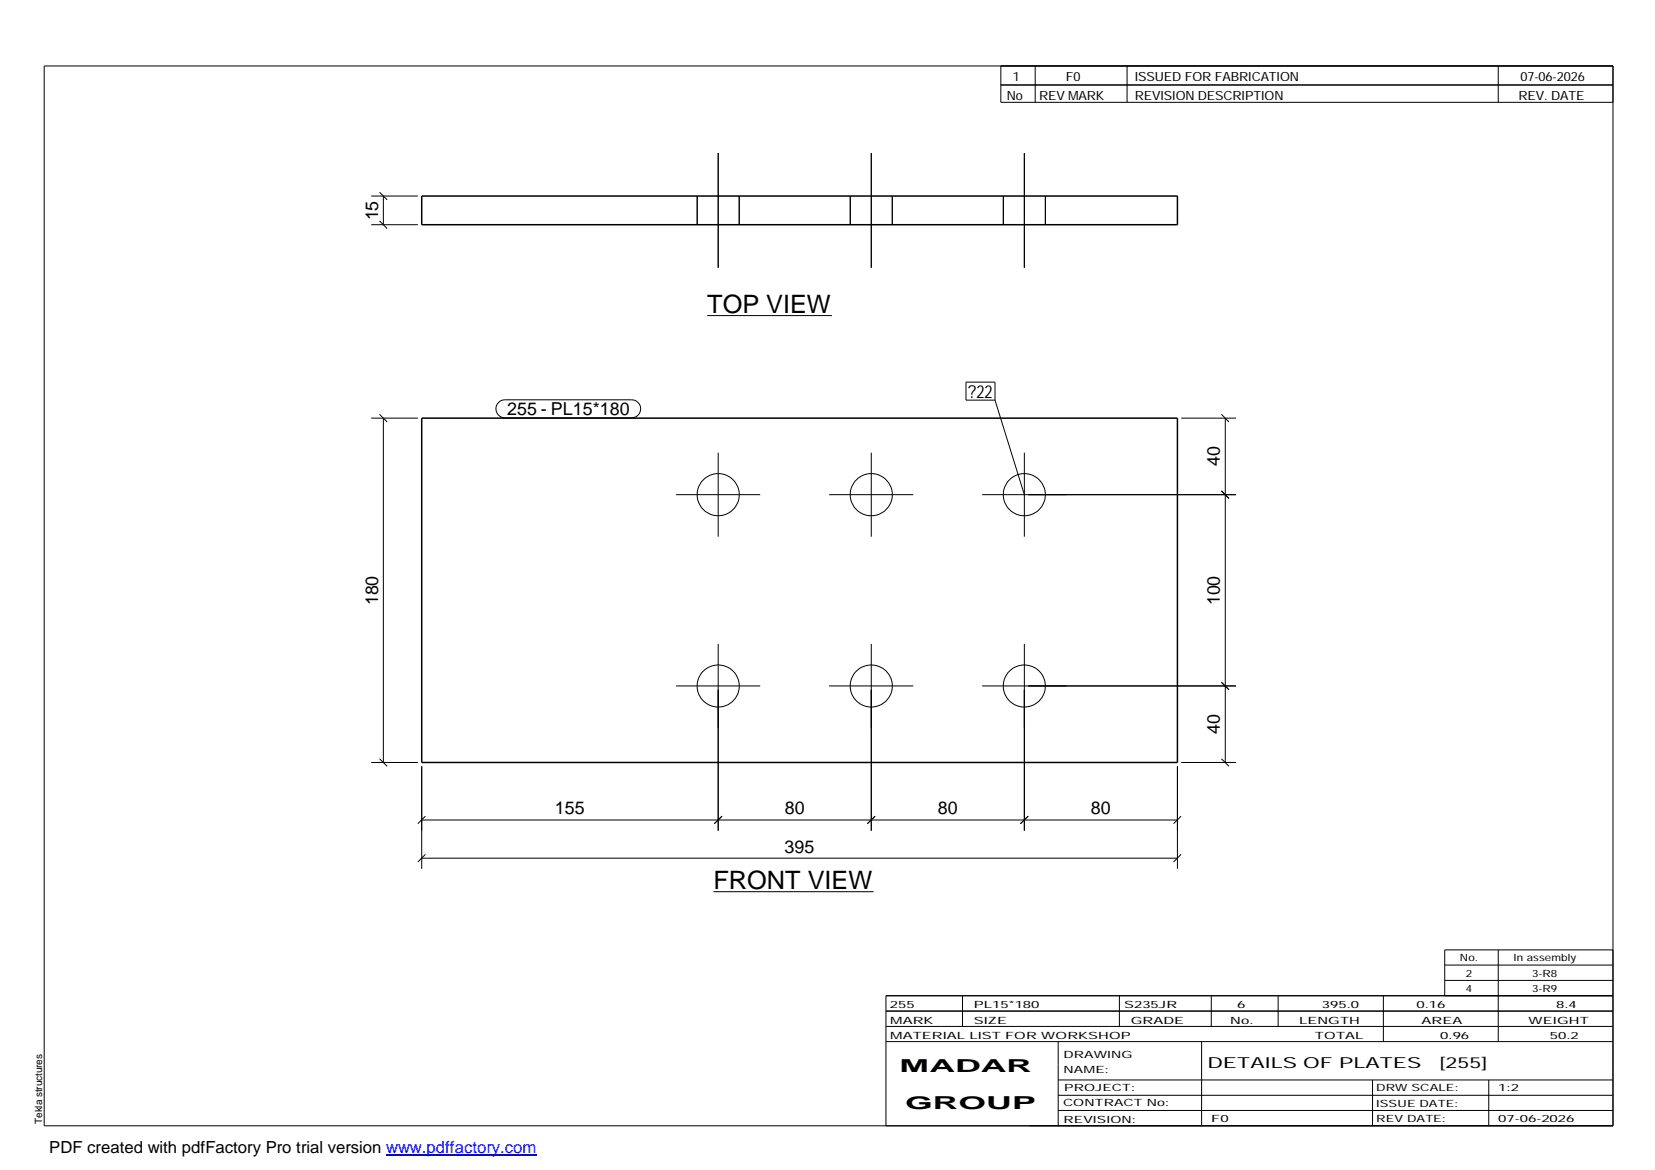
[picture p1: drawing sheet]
<svg xmlns="http://www.w3.org/2000/svg" width="420mm" height="297mm" viewBox="0 0 420 297" stroke-linecap="round" stroke-linejoin="round" font-family="sans-serif">
<g fill="none" stroke="#000" stroke-width=".25">
<path d="M11.2 16.7h398.3v269.1h-398.3zM254.1 16.7v9.3h155.4M262.8 16.7v9.3M286.1 16.7v9.3M380.4 16.7v9.3M182.3 38.8v29.2M221.2 38.8v29.2M254.1 21.6h155.4M260.1 38.8v29.2M94.2 57.1h11.9M94.2 49.8h11.9M96.4 56.1l1.9 1.9"/>
<path d="M96.4 48.8l1.9 1.9M97.3 49.8v7.3M177 49.8v7.3M187.7 49.8v7.3M215.9 49.8v7.3M226.5 49.8v7.3M254.7 49.8v7.3M265.4 49.8v7.3M179.5 80.1h31.7M245.2 97h7.4v4.6h-7.4zM94.2 106.2h11.9M96.4 105.2l1.9 1.9"/>
<path d="M97.3 106.2v87.4M126.6 102.2l.7-.5 .9-.2h32.2a2.29 2.29 0 0 1 2.2 2.3 2.29 2.29 0 0 1-2.2 2.3h-32.2a2.28 2.28 0 0 1-2.1-1.4 2.28 2.28 0 0 1 .5-2.5zM182.3 114.9v21.4M221.2 114.9v21.4M252.6 101.6l7.5 24M260.1 114.9v21.4M299.9 106.2h13.9M310.1 105.2l1.9 1.9M311.1 106.2v87.4M171.7 125.6h21.3M210.5 125.6h21.4M249.3 125.6h64.5"/>
<path d="M310.1 124.6l1.9 2M171.7 174.1h21.3M182.3 163.5v47.4M210.5 174.1h21.4M221.2 163.5v47.4M249.3 174.1h64.5M260.1 163.5v47.4M310.1 173.2l1.9 1.9M94.2 193.6h11.9M96.4 192.6l1.9 1.9M107.1 194.5v26.1M298.9 194.5v26.1"/>
<path d="M299.9 193.6h13.9M310.1 192.6l1.9 1.9M107.1 217.9h191.8M107.1 208.2h191.8M108 216.9l-1.9 1.9M108 207.2l-1.9 1.9M183.3 207.2l-1.9 1.9M222.2 207.2l-2 1.9M261 207.2l-1.9 1.9M299.8 216.9l-1.9 1.9M299.8 207.2l-1.9 1.9M181.1 226.4h40.7"/>
<path d="M224.9 256.7h184.6M244.3 252.8v7.8M284.2 252.8v7.8M307.5 252.8v7.8M324.5 252.8v7.8M351.2 252.8v11.6M366.8 245h42.7M366.8 248.9h42.7M380.4 241.2v23.2M409.5 241.2h-42.7v11.6M409.5 252.8h-184.6v33M224.9 264.4h184.6"/>
<path d="M224.9 260.6h184.6M268.6 264.4v21.4M268.6 274.2h140.9M268.6 278.1h140.9M305.1 264.4v21.4M348.4 274.2v11.6M378 274.2v11.6M268.6 281.9h140.9"/>
<circle cx="182.3" cy="125.6" r="5.3"/>
<circle cx="221.2" cy="125.6" r="5.3"/>
<circle cx="260.1" cy="125.6" r="5.3"/>
<circle cx="182.3" cy="174.2" r="5.4"/>
<circle cx="221.2" cy="174.2" r="5.3"/>
<circle cx="260.1" cy="174.2" r="5.3"/>
</g>
<path d="M107.1 49.8h191.8v7.3h-191.8zM107.1 106.2h191.8v87.4h-191.8z" fill="none" stroke="#000" stroke-width=".38"/>
<path d="M98 293.3h38.2" fill="none" stroke="#00f" stroke-width=".3"/>
<g font-size="6.4">
<text x="179.5" y="79.4">TOP VIEW</text>
<text x="181.1" y="225.7">FRONT VIEW</text>
</g>
<g font-size="4.5">
<text x="96" y="56" transform="rotate(-90 96 56)">15</text>
<text x="245.8" y="101">?22</text>
<text x="128.7" y="105.5">255 - PL15*180</text>
<text x="309.7" y="118.4" transform="rotate(-90 309.7 118.4)">40</text>
<text x="96" y="153.7" transform="rotate(-90 96 153.7)">180</text>
<text x="309.7" y="153.7" transform="rotate(-90 309.7 153.7)">100</text>
<text x="309.7" y="186.4" transform="rotate(-90 309.7 186.4)">40</text>
<text x="140.9" y="206.7">155</text>
<text x="199.2" y="206.7">80</text>
<text x="238.1" y="206.7">80</text>
<text x="276.9" y="206.7">80</text>
<text x="199.2" y="216.5">395</text>
<text x="228.4" y="272.3">MADAR</text>
<text x="229.8" y="281.6">GROUP</text>
</g>
<text font-size="4.2" x="12.5" y="292.7">PDF created with pdfFactory Pro trial version www.pdffactory.com</text>
<g font-size="3.9">
<text x="306.5" y="271.3">DETAILS OF PLATES</text>
<text x="365.4" y="271.3">[255]</text>
</g>
<g font-size="3.2">
<text x="257.1" y="20.5">1</text>
<text x="270.6" y="20.5">F0</text>
<text x="288.1" y="20.5">ISSUED FOR FABRICATION</text>
<text x="386" y="20.5">07-06-2026</text>
<text x="255.6" y="25.5">No</text>
<text x="263.8" y="25.5">REV MARK</text>
<text x="288.1" y="25.5">REVISION DESCRIPTION</text>
<text x="385.5" y="25.5">REV. DATE</text>
</g>
<g font-size="2.5">
<text x="370.6" y="244.1">No.</text>
<text x="384.3" y="244.1">In assembly</text>
<text x="372.1" y="247.9">2</text>
<text x="372.1" y="251.8">4</text>
<text x="389" y="247.9">3-R8</text>
<text x="389" y="251.8">3-R9</text>
<text x="225.9" y="255.9">255</text>
<text x="247.3" y="255.9">PL15*180</text>
<text x="285.4" y="255.9">S235JR</text>
<text x="314.1" y="255.9">6</text>
<text x="335.6" y="255.9">395.0</text>
<text x="359.6" y="255.9">0.16</text>
<text x="395.1" y="255.9">8.4</text>
<text x="226" y="263.7">MATERIAL LIST FOR WORKSHOP</text>
<text x="226" y="259.9">MARK</text>
<text x="247.2" y="259.9">SIZE</text>
<text x="287.1" y="259.9">GRADE</text>
<text x="312.3" y="259.9">No.</text>
<text x="329.8" y="259.9">LENGTH</text>
<text x="333.8" y="263.7">TOTAL</text>
<text x="360.9" y="259.9">AREA</text>
<text x="365.6" y="263.7">0.96</text>
<text x="388.1" y="259.9">WEIGHT</text>
<text x="393.4" y="263.7">50.2</text>
<text x="270" y="268.5">DRAWING</text>
<text x="270" y="272.5">NAME:</text>
<text x="269.9" y="280.9">CONTRACT No:</text>
<text x="270.2" y="277">PROJECT:</text>
<text x="349.4" y="277.1">DRW SCALE:</text>
<text x="349.4" y="281">ISSUE DATE:</text>
<text x="380.4" y="277.1">1:2</text>
<text x="10.7" y="285.4" transform="rotate(-90 10.7 285.4)">Tekla structures</text>
<text x="270" y="285">REVISION:</text>
<text x="307.5" y="284.8">F0</text>
<text x="349.4" y="284.8">REV DATE:</text>
<text x="380.4" y="284.8">07-06-2026</text>
</g>
</svg>
